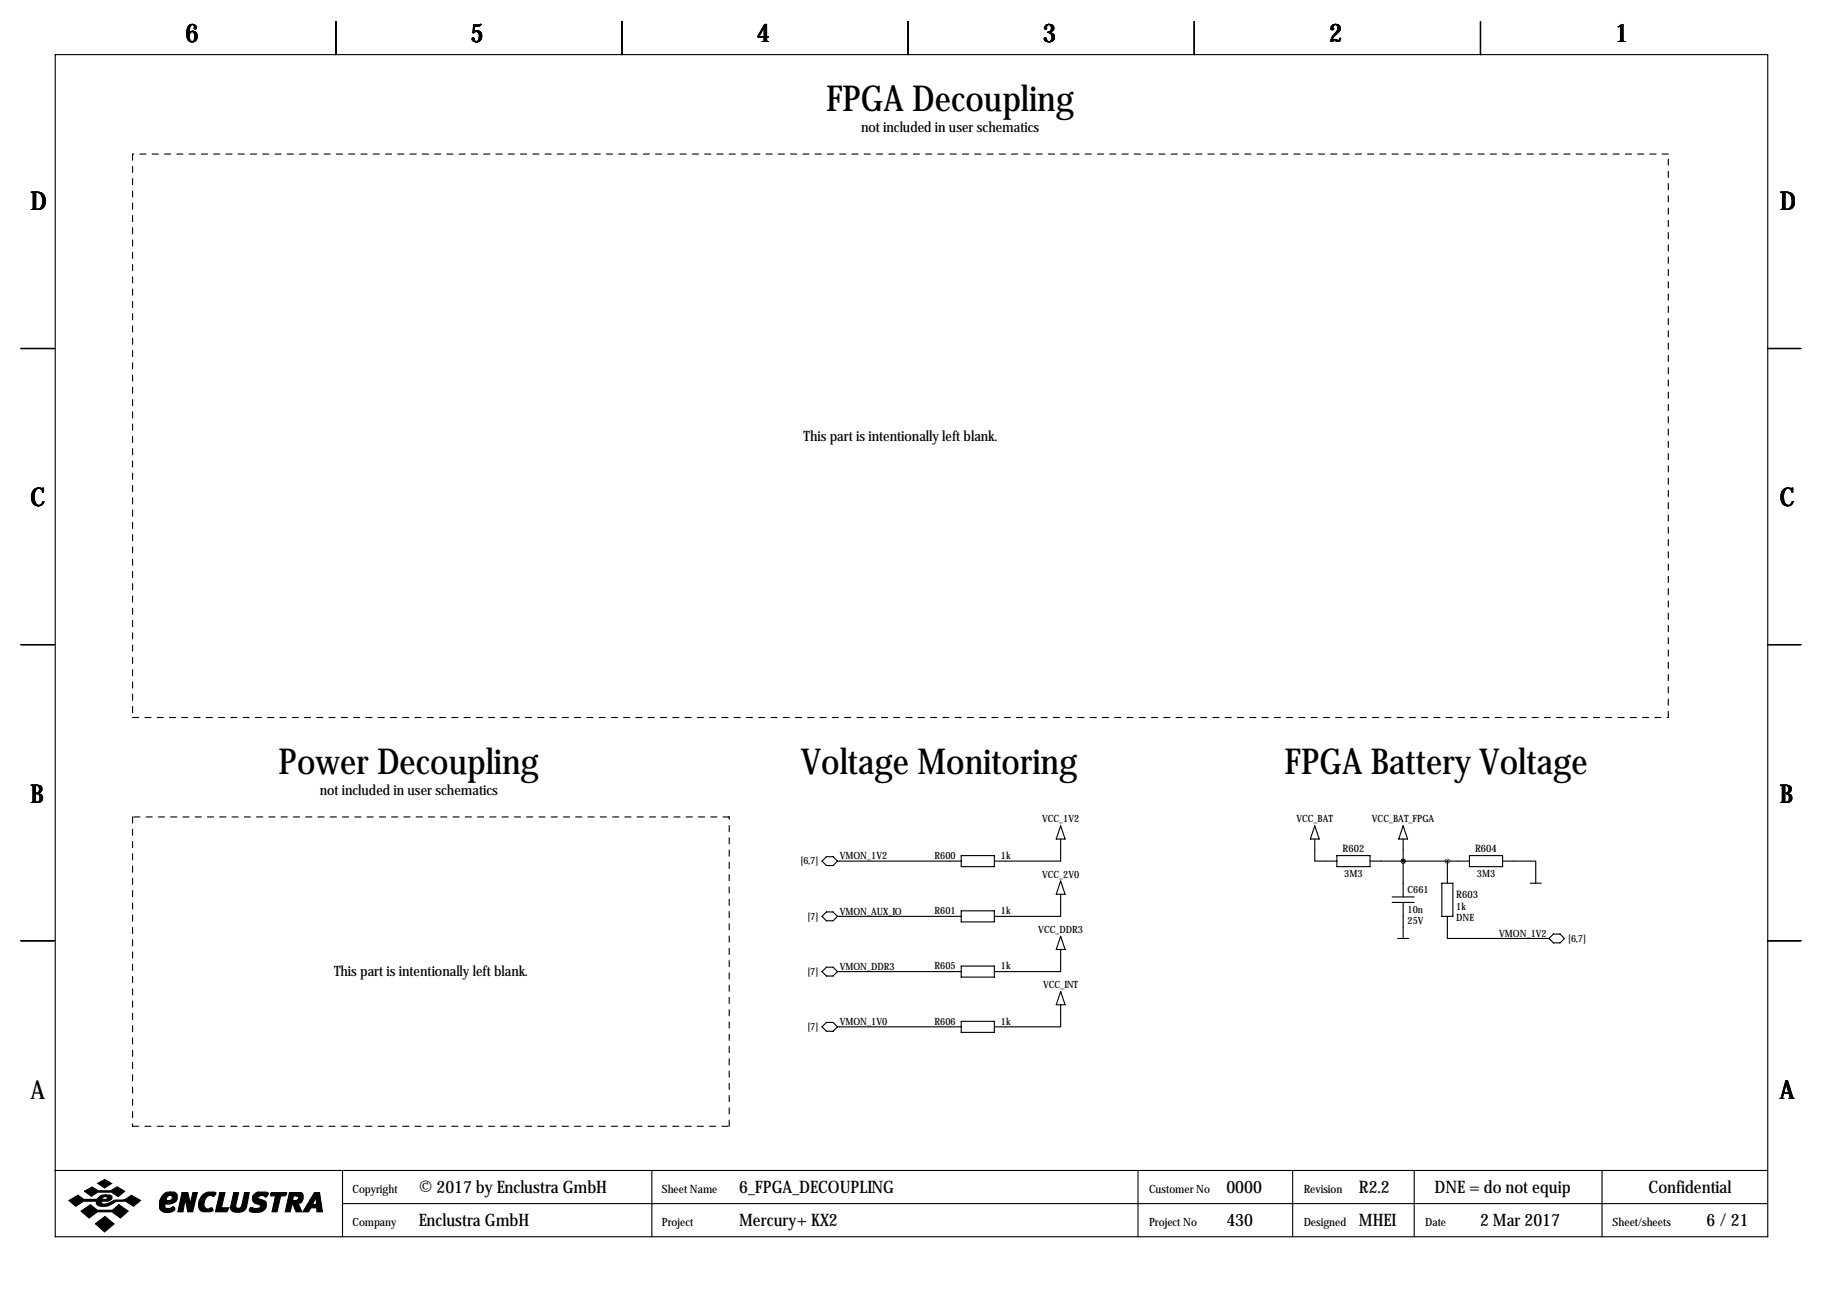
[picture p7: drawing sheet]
<svg xmlns="http://www.w3.org/2000/svg" width="419mm" height="297mm" viewBox="0 0 419 297" stroke-linecap="round" stroke-linejoin="round" font-family="sans-serif">
<g fill="none" stroke="#000" stroke-width=".25">
<path d="M12.7 12.6h393.7v271.7h-393.7zM77.2 4.9v7.7M143 4.9v7.7M208.8 4.9v7.7M274.6 4.9v7.7M340.4 4.9v7.7M4.8 80.1h7.6M406.4 80.1h7.6M4.8 148.2h7.6M406.4 148.2h7.6M189 198l1-1h1.5l1 1-1 1h-1.5zM192.5 198h28.5"/>
<path d="M221 196.7h7.6v2.5h-7.6zM243.8 192.9v5.1h-15.2M243.8 189.9l1.1 3h-2.1zM302.3 192.9v5.1h5M302.3 189.9l1 3h-2.1zM307.3 196.7h7.7v2.5h-7.7zM315 198h22.8M322.6 198h.1M322.6 192.9v13.3M322.6 189.9l1 3h-2zM332.7 198v5.1M337.8 196.7h7.6v2.5h-7.6z"/>
<path d="M345.4 198h7.7v5.1M4.8 216.3h7.6M189 210.7l1-1h1.5l1 1-1 1h-1.5zM192.5 210.7h28.5M221 209.4h7.6v2.5h-7.6zM243.8 218.3v5.1h-15.2M243.8 205.6v5.1h-15.2M243.8 202.6l1.1 3h-2.1zM243.8 215.3l1.1 3h-2.1zM320 206.2h5.1M320 207.5h5.1M321.3 215.8h2.5"/>
<path d="M322.6 207.5v8.3M331.5 203.1h2.5v7.6h-2.5zM332.7 210.7v5.1h23.4M351.8 203.1h2.5M357.1 214.7h1.5l1.1 1.1-1.1 1h-1.5l-1-1zM406.4 216.3h7.6M189 223.4l1-1h1.5l1 1-1 1h-1.5zM189 236.1l1-1h1.5l1 1-1 1h-1.5zM192.5 223.4h28.5M192.5 236.1h28.5M221 222.1h7.6v2.5h-7.6zM221 234.8h7.6v2.5h-7.6z"/>
<path d="M243.8 231v5.1h-15.2M243.8 228l1.1 3h-2.1zM12.6 269.1h393.7M78.7 269.1v15.2M78.7 276.7h327.6M149.9 269.1v15.2M261.6 269.1v15.2M297.2 269.1v15.2M325.1 269.1v15.2M368.3 269.1v15.2"/>
</g>
<g fill="#000" stroke="#000" stroke-width=".25">
<path d="M15.8 276l2.1-1.2 1.4 1h2.8l.3-.2a1.77 1.77 0 0 1 1.9-.9v.4l-.6 .2-.2 .5h.9l.3-.6-.4-.1v-.4h.9a.59 .59 0 0 1 .6 .7l-.2 .4-.8 .4h-1.4l-.1 .1 .1 .4a3.2 3.2 0 0 0 2.7-.7l.3-.1a4 4 0 0 0 3.8-1.1l2.1 1.2-1.6 1.3a4 4 0 0 0-5.5-.2 2.66 2.66 0 0 1-2.9-.2l-.1-.7h-3l-1.8 1.1zM19.4 273.9l1.8-1 1.4 .9h2.9l1.4-.9 1.8 1-1.5 1.2-1.5-1h-3.2l-1.5 .9zM22.5 272l1.6-.8 1.6 .9-1.6 1zM18.6 278.4l2.2-1.4 1.6 1.2h3.5l1.4-1.2 2.2 1.4-1.8 1.6-1.9-1.4h-3.4l-1.9 1.4zM37.4 274.7a1.75 1.75 0 0 1 1.8-.6v.7a.82 .82 0 0 0-.8 1.2h.6a.6 .6 0 0 0 .6-.5 .6 .6 0 0 0-.4-.7v-.7h.8l.5 .3a1.61 1.61 0 0 1 0 1.7 1.61 1.61 0 0 1-1.5 .7h-1v.9l.2 .1h.9l.7-.4 .4 .4a1.06 1.06 0 0 1-1.3 1 1.82 1.82 0 0 1-2.2-1.1 3.5 3.5 0 0 1 .7-3zM41.9 274.2h1.3l.5 2.6 .6-2.6h1.1l-1.1 4.4h-1.1l-.6-2.9-.5 2.9h-1.2zM46.7 274.6a2.78 2.78 0 0 1 2.9-.4l-.4 .9a1.32 1.32 0 0 0-2.1 .8l-.2 .8a.98 .98 0 0 0 1.1 1.2 .55 .55 0 0 1 .6-.2 .55 .55 0 0 1 .4 .6l-.7 .3-1.8-.1a1.79 1.79 0 0 1-.8-2.3zM50.5 274.2h1.2l-.8 3.5h1.7l-.4 .9h-2.7zM53.7 274.2h1.2l-.7 3.1a.73 .73 0 0 0 .7 .5 .73 .73 0 0 0 .7-.6l.6-3h1.1l-.7 3.4a2.28 2.28 0 0 1-3.6 .4v-.4zM58.3 274.7l.8-.6h2.1l.5 .2v.2l-.6 .7a.96 .96 0 0 0-1-.4 .96 .96 0 0 0-.8 .6l1.7 .8a1.71 1.71 0 0 1-.1 1.8 1.71 1.71 0 0 1-1.7 .8l-1.4-.2a.51 .51 0 0 1-.4-.7 .51 .51 0 0 1 .8-.2l1 .1a.52 .52 0 0 0 .6-.2 .52 .52 0 0 0-.2-.7 1.39 1.39 0 0 1-1.4-.6 1.39 1.39 0 0 1 .1-1.6zM62.2 274.4l.2-.2h3.5l-.1 .4-.3 .3h-1l-.8 3.7h-1.2l.8-3.7h-1.1zM66.5 274.2h1.7v.7h-.7l-.2 1.1h.9l.3-.3a.44 .44 0 0 0 .1-.5 .44 .44 0 0 0-.4-.3v-.7h1l.3 .2 .2 .3v.9a1.03 1.03 0 0 1-1.2 1l.9 2h-1.3l-.8-1.8h-.1l-.5 1.8h-1.1z"/>
<path d="M72.3 274.2h1.2l.6 4.4h-1.3v-.9h-1.3l-.6 .9h-1.3l1.7-2.7h1l-.4 .8 .2 .2h.4l.2-.2v-1.5l-.4 .7h-1zM21.9 281.3l2.2-1.6 2.1 1.7-2.2 1.8z"/>
</g>
<path d="M30.5 35.4v129.6M383.5 35.4h-353M30.5 165h353M383.5 165v-129.6M30.5 187.8v71.1M167.6 187.8h-137.1M30.5 258.9h137.1M167.6 258.9v-71.1" fill="none" stroke="#000" stroke-width=".25" stroke-dasharray="1.4 1.4"/>
<path d="M322.5 198a.05 .05 0 0 0 .1 0 .05 .05 0 0 0-.1 0zM332.7 198a.05 .05 0 0 0 .1 0 .05 .05 0 0 0-.1 0zM322.5 198a.05 .05 0 0 0 .1 0 .05 .05 0 0 0-.1 0z" fill="#000" stroke="#000" stroke-width="1"/>
<g font-size="8.2">
<text x="189.9" y="25.5">FPGA Decoupling</text>
<text x="64" y="177.9">Power Decoupling</text>
<text x="184.1" y="177.9">Voltage Monitoring</text>
<text x="295.3" y="177.9">FPGA Battery Voltage</text>
</g>
<g font-size="5.9">
<text x="42.7" y="9.8">6</text>
<text x="108.2" y="9.8">5</text>
<text x="174" y="9.8">4</text>
<text x="239.8" y="9.8">3</text>
<text x="305.6" y="9.8">2</text>
<text x="371.3" y="9.8">1</text>
<text x="7" y="48.4">D</text>
<text x="409.2" y="48.4">D</text>
<text x="7" y="116.4">C</text>
<text x="409.2" y="116.4">C</text>
<text x="7" y="184.5">B</text>
<text x="409.2" y="184.5">B</text>
<text x="7" y="252.6">A</text>
<text x="409.2" y="252.6">A</text>
</g>
<g font-size="4">
<text x="96.3" y="274.2">© 2017 by Enclustra GmbH</text>
<text x="169.9" y="274.2">6_FPGA_DECOUPLING</text>
<text x="281.9" y="274.2">0000</text>
<text x="312.4" y="274.2">R2.2</text>
<text x="329.8" y="274.2">DNE = do not equip</text>
<text x="379" y="274.2">Confidential</text>
<text x="96.3" y="281.8">Enclustra GmbH</text>
<text x="169.9" y="281.8">Mercury+ KX2</text>
<text x="281.9" y="281.8">430</text>
<text x="312.4" y="281.8">MHEI</text>
<text x="340.3" y="281.8">2 Mar 2017</text>
<text x="392.3" y="281.8">6/21</text>
</g>
<g font-size="3.3">
<text x="198" y="30.4">not included in user schematics</text>
<text x="184.7" y="101.3">This part is intentionally left blank.</text>
<text x="73.5" y="182.8">not included in user schematics</text>
<text x="76.8" y="224.5">This part is intentionally left blank.</text>
</g>
<g font-size="2.6">
<text x="81" y="274.2">Copyright</text>
<text x="152.1" y="274.2">Sheet Name</text>
<text x="264.2" y="274.2">Customer No</text>
<text x="299.7" y="274.2">Revision</text>
<text x="81" y="281.8">Company</text>
<text x="152.1" y="281.8">Project</text>
<text x="264.2" y="281.8">Project No</text>
<text x="299.7" y="281.8">Designed</text>
<text x="327.7" y="281.8">Date</text>
<text x="370.7" y="281.8">Sheet/sheets</text>
</g>
<g font-size="2.4">
<text x="308.6" y="195.9">R602</text>
<text x="339.1" y="195.9">R604</text>
<text x="334.8" y="206.4">R603</text>
</g>
<g font-size="2.3">
<text x="239.6" y="189.1">VCC_1V2</text>
<text x="298" y="189.1">VCC_BAT</text>
<text x="315.4" y="189.1">VCC_BAT_FPGA</text>
<text x="193" y="197.6">VMON_1V2</text>
<text x="214.8" y="197.5">R600</text>
<text x="230.1" y="197.5">1k</text>
<text x="184" y="198.7">[6,7]</text>
<text x="239.6" y="201.8">VCC_2V0</text>
<text x="309" y="201.5">3M3</text>
<text x="339.5" y="201.5">3M3</text>
<text x="323.6" y="205.3">C661</text>
<text x="323.6" y="209.9">10n</text>
<text x="334.8" y="209.2">1k</text>
<text x="185.6" y="211.4">[7]</text>
<text x="193" y="210.3">VMON_AUX_IO</text>
<text x="214.8" y="210.2">R601</text>
<text x="230.1" y="210.2">1k</text>
<text x="238.7" y="214.5">VCC_DDR3</text>
<text x="323.6" y="212.5">25V</text>
<text x="334.8" y="211.7">DNE</text>
<text x="344.7" y="215.4">VMON_1V2</text>
<text x="360.5" y="216.5">[6,7]</text>
<text x="185.6" y="224.1">[7]</text>
<text x="193" y="223">VMON_DDR3</text>
<text x="214.8" y="222.9">R605</text>
<text x="230.1" y="222.9">1k</text>
<text x="239.8" y="227.2">VCC_INT</text>
<text x="185.6" y="236.8">[7]</text>
<text x="193" y="235.7">VMON_1V0</text>
<text x="214.8" y="235.6">R606</text>
<text x="230.1" y="235.6">1k</text>
</g>
</svg>
